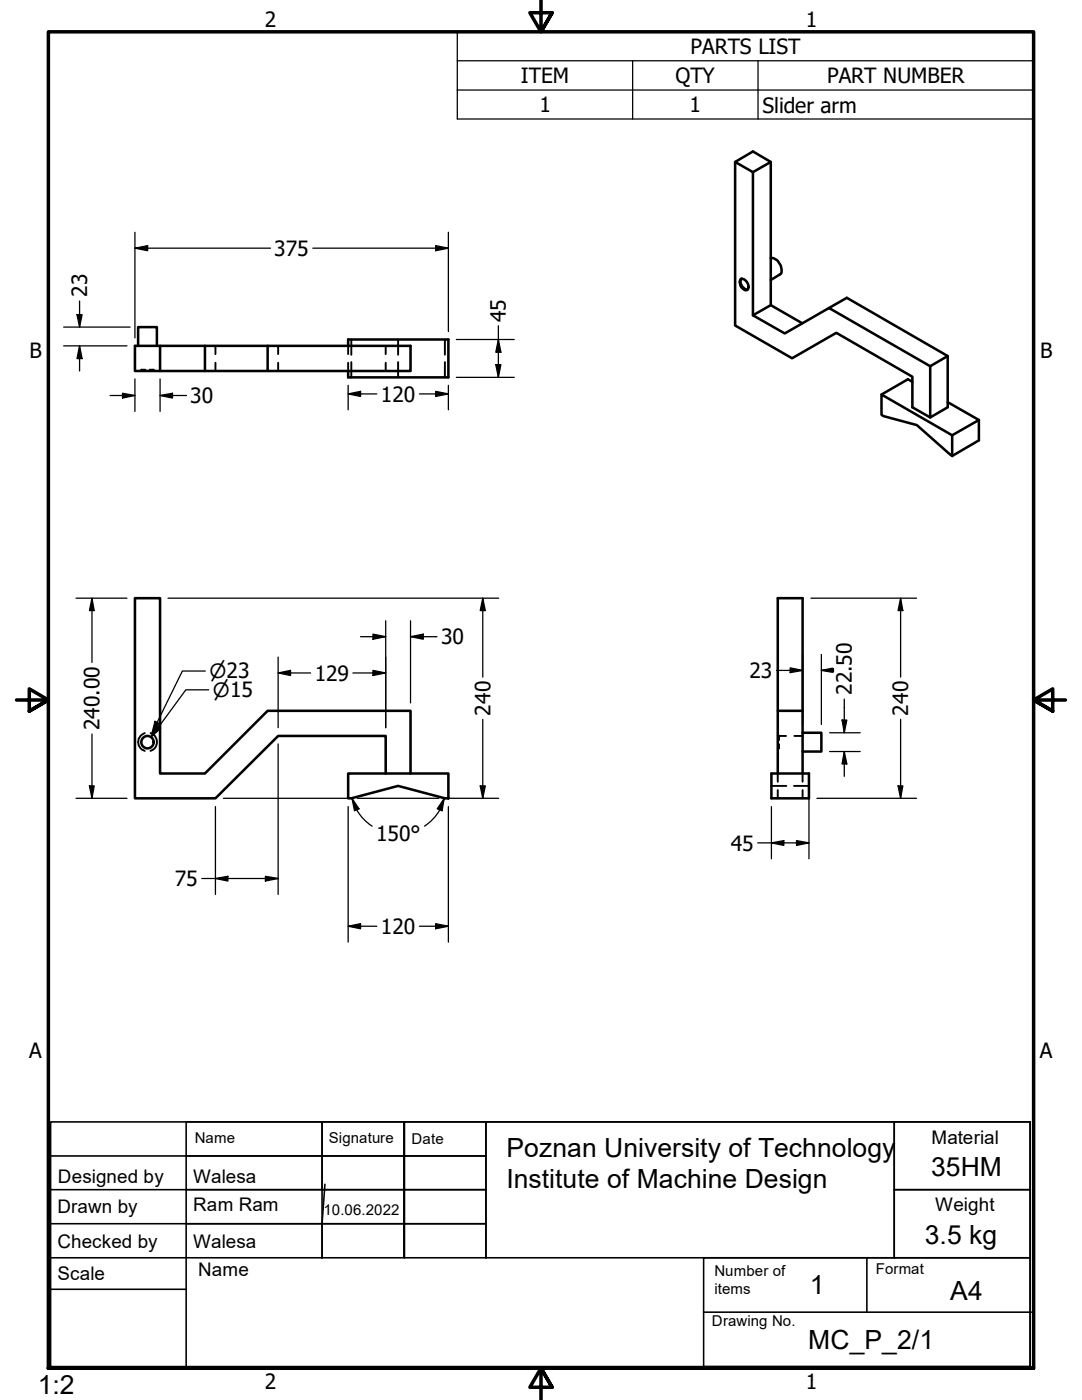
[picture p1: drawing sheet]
<svg xmlns="http://www.w3.org/2000/svg" width="216mm" height="279mm" viewBox="0 0 216 279" stroke-linecap="round" stroke-linejoin="round" font-family="sans-serif">
<!-- layer: Hidden (ANSI) -->
<g fill="none" stroke="#000" stroke-width=".38">
<path d="M28.2 74h.1M29 73.8l-.8 .1M29.8 73.8l.9 .1M30.7 74h.1M43 69v1.7M43 72.4v1.6M55.5 69v1.7M55.5 72.4v1.6M69.5 69v1.7M69.5 72.4v1.6M70.1 67.8v3M70.1 72.3v3"/>
<path d="M77 69v1.7M77 72.4v1.6M79.4 67.8v3M79.4 72.3v3M88.8 67.8v3M88.8 72.3v3M28.9 146.3a1.85 1.85 0 0 0-1.3 1.8 1.85 1.85 0 0 0 1.3 1.8M30 146.3a1.88 1.88 0 0 1 1.3 1.8 1.88 1.88 0 0 1-1.3 1.8M153.9 156.8h3M155.2 146.8h.1M155.2 149.4h.1M155.2 154.4v1.6"/>
<path d="M155.2 157.7v1.6M155.2 146.9h1.6M155.3 146.8h.1v.9M155.4 148.5v.9h-.1M158.4 156.8h3M158.5 146.9h1.6M160.1 154.4v1.6M160.1 157.7v1.6"/>
</g>
<!-- layer: Visible (ANSI) -->
<g fill="none" stroke="#000" stroke-width=".51">
<path d="M146.7 32.3l3.5-2.1 3.6 2.1v28.6l6.3 3.6M153.8 32.3l-3.6 2.1M147.8 55.8a1.18 1.18 0 0 1 1.5 1 .7 .7 0 0 1 .1 .8 .7 .7 0 0 1-.7 .3 1.65 1.65 0 0 1-.9-2.1zM148 55.6a1.54 1.54 0 0 0 1.2 2.2M153.8 51.6a1.96 1.96 0 0 1 2 1.5l.2 .9a.61 .61 0 0 1-.4 .8l-1.8 1.1M26.9 69h55v5h-55zM27.6 69v-3.7h3.7v3.7M31.9 69v5M40.9 69v5M53.4 69v5M69.5 69v-1.2h20v7.5h-20v-1.3M153.8 60.9l-3.6 2"/>
<path d="M165.4 61.5l3.6-2.1 20.1 11.7v10.2l-3.5 2-3.5-2v-6.1l-15.2-8.8-8.8 5.1-11.4-6.5v-32.7l3.5 2.1v28.5l6.4 3.6 8.8-5 20.2 11.6v10.2M175.9 78.7l14.1 8.2v4.1l-7.1-6.2-6.6-1.7-.4-.3zM182.1 76.2l-.9-.5-5.3 3M189.1 71.1l-3.5 2M189.1 80.3l6.2 3.5M195.3 83.8v4.1l-5.3 3.1M195.3 83.8l-5.3 3.1M69.5 154.4h20v4.9h-.7l-9.4-2.5-9.3 2.5h-.6zM77 154.4v-7.5h-21.5l-12.5 12.4h-16.1v-39.9h5v35h9l12.5-12.5h28.5v12.5M153.9 154.4h7.5v4.9h-7.5zM155.2 154.4v-35h4.9v35M155.2 141.9h4.9"/>
<path d="M160.1 146.2h3.8v3.8h-3.8"/>
<circle cx="29.4" cy="148.1" r="1.24"/>
</g>
<!-- layer: Symbol (ANSI) -->
<path d="M91.2 12.1v-5.7h115v5.7M91.2 12.1h115v5.9M91.2 12.1v11.6h115v-5.7M91.2 18h115M126.2 12.1v11.6M151.3 12.1v11.6" fill="none" stroke="#000" stroke-width=".25"/>
<!-- layer: Border (ANSI) -->
<path d="M107.9 0v6.4l-2.2-3.9h4.5l-2.3 3.9 2.3-3.9M3.3 139.7h6.4l-3.9-2.2v4.4l3.9-2.2-3.9 2.2M212.6 139.7h-6.4l3.9-2.2v4.4l-3.9-2.2 3.9 2.2M9.7 273v-266.6h196.5v266.6h-196.5h196.5M110.2 276.9l-2.3-3.9 2.3 3.9h-4.5l2.2-3.9v6.4" fill="none" stroke="#000" stroke-width=".7"/>
<!-- layer: Borders -->
<g fill="none" stroke="#000" stroke-width=".32">
<path d="M10.1 223.9h195.4v48.8h-195.4zM10.1 230.7h27M10.1 237.4h27M37.1 223.9h27.2v6.8h-27.2zM37.1 230.7h27.2v6.7h-27.2zM64.3 237.4h-27.2v6.8h27.2v6.8M64.3 223.9h16.3v6.8h-16.3zM64.3 230.7h16.3v6.7h-16.3zM64.3 237.4h16.3v6.8h-16.3zM64.8 236.3l-.5 7.9M80.7 223.9h16.3v6.8h-16.3zM80.7 230.7h16.3v6.7h-16.3z"/>
<path d="M80.7 237.4h16.3v6.8h-16.3zM97 223.9h81.4v27.1h-81.4zM178.4 223.9h27.1v13.5h-27.1zM178.4 237.4h27.1v13.6h-27.1zM10.1 244.2h27M10.1 251h27v21.7M10.1 257.3h27M64.3 244.2h-27.2v6.8h27.2M64.3 244.2h16.3v6.8h-16.3zM80.7 244.2h16.3v6.8h-16.3zM140.4 251h65.1v21.7h-65.1zM173 251v10.9"/>
<path d="M140.4 261.9h65.4"/>
</g>
<!-- layer: Dimension (ANSI) -->
<g fill="none" stroke="#000" stroke-width=".25">
<path d="M26.9 49.5l2.6-.5v1zM26.9 49.5h27.1M26.9 46.4v21M62.4 49.5h27.1M86.9 49l2.6 .5-2.6 .5zM89.5 46.4v19.8M12.7 65.3h13.3M12.7 69h12.6M15.4 62.8h1l-.5 2.5zM15.9 69l.5 2.6h-1zM15.9 60.1v5.2M15.9 69v5"/>
<path d="M22 78.9h4.9M24.4 78.5l2.5 .4-2.5 .5zM26.9 75.6v6.5M31.9 78.9l2.5-.4v.9zM31.9 78.9h5.3M31.9 75.6v6.5M69.5 78.6l2.4-.5v1zM69.5 76.9v4.9M69.5 78.6h5.7M83.7 78.6h5.8M86.9 78.1l2.6 .5-2.6 .5zM89.5 76.9v4.9"/>
<path d="M91.1 75.3h11.5M91.1 67.8h11.5M98.9 72.8h1l-.5 2.5zM99.4 67.8l.5 2.5h-1zM99.4 65v10.3M15.2 119.4h10.1M18.4 119.4l.4 2.5h-1zM18.4 119.4v12.8M33.5 119.4h66M96.3 119.4l.5 2.5h-1zM96.3 119.4v15.7M161.8 119.4h21.1"/>
<path d="M179.7 119.4l.4 2.5h-.9zM179.7 119.4v15.7M41 133.9h-4.6l-6.1 12.5M41.7 137.7h-4.6l-6.9 9.4M55.5 134.3l2.5-.5v1zM55.5 134.3h6.5M55.5 131.1v14.1M70.4 134.3h6.6M71.9 127.1h5.1M74.4 133.8l2.6 .5-2.6 .5zM74.4 126.6l2.6 .5-2.6 .5zM77 123.9v21.3"/>
<path d="M81.9 127.1l2.6-.5v1zM81.9 127.1h5.3M81.9 123.9v16.4M154.9 133.8h5.2M157.7 133.3l2.4 .5-2.4 .4zM160.1 130.6v14M163.9 130.6v14M163.9 133.8l2.2 .4M166.1 133.3l-2.2 .5h2.2M168.5 139.5v6.7M15.2 159.3h10.1M17.8 156.8h1l-.4 2.5z"/>
<path d="M18.4 146.5v12.8M30.9 144l.9 .4-1.5 2zM31.2 144.8l.9 .6-1.9 1.7zM44.6 159.3h25.8M55.5 148.5v30M70.2 159.3l1.4 2.1-.9 .4zM70.2 159.3l1 2.3M71.3 159.3h16.3M88.5 159.3h11M88.6 159.3l-.4 2.5-1-.4zM88.6 159.3l-.9 2.3M95.8 156.8h1l-.5 2.5z"/>
<path d="M96.3 143.6v15.7M161.4 156v15.4M163 159.3h19.9M165.5 150h6.1M165.5 146.2h6.1M168 143.7h1l-.5 2.5zM168.5 150l.5 2.5h-1zM168.5 150v4.9M179.2 156.8h.9l-.4 2.5zM179.7 143.6v15.7M40.3 175.3h15.2M43 175.3l2.5-.4v.9z"/>
<path d="M43 161v17.5M53 174.9l2.5 .4-2.5 .5zM69.5 161v27M71.2 161.7l1.6 2 1.4 1.2M87.7 161.7l-1.1 1.5-1.9 1.7M89.5 161v27M151.2 168.2h10.2M153.9 168.2l2.5-.4v.9zM153.9 161v10.4M158.9 167.8l2.5 .4-2.5 .5zM69.5 184.8l2.4-.5v1.1zM69.5 184.8h5.7"/>
<path d="M83.7 184.8h5.8M86.9 184.3l2.6 .5-2.6 .6z"/>
</g>
<g fill="#000">
<path d="M26.9 49.5l2.6-.5v1z" fill-rule="evenodd"/>
<path d="M86.9 49l2.6 .5-2.6 .5z" fill-rule="evenodd"/>
<path d="M15.4 62.8h1l-.5 2.5z" fill-rule="evenodd"/>
<path d="M15.9 69l.5 2.6h-1z" fill-rule="evenodd"/>
<path d="M24.4 78.5l2.5 .4-2.5 .5z" fill-rule="evenodd"/>
<path d="M31.9 78.9l2.5-.4v.9z" fill-rule="evenodd"/>
<path d="M69.5 78.6l2.4-.5v1z" fill-rule="evenodd"/>
<path d="M86.9 78.1l2.6 .5-2.6 .5z" fill-rule="evenodd"/>
<path d="M98.9 72.8h1l-.5 2.5z" fill-rule="evenodd"/>
<path d="M99.4 67.8l.5 2.5h-1z" fill-rule="evenodd"/>
<path d="M18.4 119.4l.4 2.5h-1z" fill-rule="evenodd"/>
<path d="M55.5 134.3l2.5-.5v1z" fill-rule="evenodd"/>
<path d="M74.4 133.8l2.6 .5-2.6 .5z" fill-rule="evenodd"/>
<path d="M74.4 126.6l2.6 .5-2.6 .5z" fill-rule="evenodd"/>
<path d="M81.9 127.1l2.6-.5v1z" fill-rule="evenodd"/>
<path d="M96.3 119.4l.5 2.5h-1z" fill-rule="evenodd"/>
<path d="M157.7 133.3l2.4 .5-2.4 .4z" fill-rule="evenodd"/>
<path d="M163.9 133.8l2.5-.5v.9z" fill-rule="evenodd"/>
<path d="M179.7 119.4l.4 2.5h-.9z" fill-rule="evenodd"/>
<path d="M17.8 156.8h1l-.4 2.5z" fill-rule="evenodd"/>
<path d="M30.9 144l.9 .4-1.5 2z" fill-rule="evenodd"/>
<path d="M31.2 144.8l.9 .6-1.9 1.7z" fill-rule="evenodd"/>
<path d="M95.8 156.8h1l-.5 2.5z" fill-rule="evenodd"/>
<path d="M168 143.7h1l-.5 2.5z" fill-rule="evenodd"/>
<path d="M168.5 150l.5 2.5h-1z" fill-rule="evenodd"/>
<path d="M179.2 156.8h.9l-.4 2.5z" fill-rule="evenodd"/>
<path d="M43 175.3l2.5-.4v.9z" fill-rule="evenodd"/>
<path d="M53 174.9l2.5 .4-2.5 .5z" fill-rule="evenodd"/>
<path d="M70.2 159.3l1.4 2.1-.9 .4z" fill-rule="evenodd"/>
<path d="M88.6 159.3l-.4 2.5-1-.4z" fill-rule="evenodd"/>
<path d="M153.9 168.2l2.5-.4v.9z" fill-rule="evenodd"/>
<path d="M158.9 167.8l2.5 .4-2.5 .5z" fill-rule="evenodd"/>
<path d="M69.5 184.8l2.4-.5v1.1z" fill-rule="evenodd"/>
<path d="M86.9 184.3l2.6 .5-2.6 .6z" fill-rule="evenodd"/>
</g>
<g font-size="5.3">
<text x="101.1" y="230.9">Poznan University of Technology</text>
<text x="101.1" y="237.2">Institute of Machine Design</text>
<text x="185.8" y="234.6">35HM</text>
<text x="184.5" y="248.3">3.5 kg</text>
<text x="161.6" y="258.3">1</text>
<text x="189.6" y="259.4">A4</text>
<text x="161.3" y="269.2">MC_P_2/1</text>
<text x="7.6" y="278.2">1:2</text>
</g>
<g font-size="4.2">
<text x="52.8" y="5.3">2</text>
<text x="160.8" y="5.3">1</text>
<text x="137.8" y="10.8">PARTS LIST</text>
<text x="103.9" y="16.6">ITEM</text>
<text x="134.8" y="16.6">QTY</text>
<text x="165" y="16.6">PART NUMBER</text>
<text x="107.6" y="22.4">1</text>
<text x="137.6" y="22.4">1</text>
<text x="152.1" y="22.5">Slider arm</text>
<text x="54.7" y="51.1">375</text>
<text x="17.4" y="59.2" transform="rotate(-90 17.4 59.2)">23</text>
<text x="101" y="64.3" transform="rotate(-90 101 64.3)">45</text>
<text x="5.9" y="71.4">B</text>
<text x="207.6" y="71.4">B</text>
<text x="38" y="80.5">30</text>
<text x="76" y="80.1">120</text>
<text x="88" y="128.6">30</text>
<text x="62.8" y="135.8">129</text>
<text x="149.5" y="135.3">23</text>
<text x="97.9" y="142.8" transform="rotate(-90 97.9 142.8)">240</text>
<text x="170" y="138.7" transform="rotate(-90 170 138.7)">22.50</text>
<text x="181.2" y="142.8" transform="rotate(-90 181.2 142.8)">240</text>
<text x="19.9" y="145.7" transform="rotate(-90 19.9 145.7)">240.00</text>
<text x="75.1" y="167.9">150°</text>
<text x="145.8" y="169.7">45</text>
<text x="34.9" y="176.8">75</text>
<text x="76" y="186.4">120</text>
<text x="5.8" y="211.1">A</text>
<text x="207.5" y="211.1">A</text>
<text x="52.8" y="277.1">2</text>
<text x="160.8" y="277.1">1</text>
</g>
<g font-size="3.9">
<text x="41.8" y="135.4">⌀23</text>
<text x="42.5" y="139.1">⌀15</text>
</g>
<g font-size="3.7">
<text x="185.9" y="228.2">Material</text>
<text x="11.6" y="236">Designed by</text>
<text x="38.5" y="236.2">Walesa</text>
<text x="11.5" y="242">Drawn by</text>
<text x="38.5" y="241.7">Ram Ram</text>
<text x="186.6" y="241.7">Weight</text>
<text x="11.5" y="249">Checked by</text>
<text x="38.5" y="249">Walesa</text>
<text x="11.5" y="255.5">Scale</text>
<text x="39.6" y="254.6">Name</text>
</g>
<g font-size="3">
<text x="38.9" y="228.2">Name</text>
<text x="65.6" y="228.2">Signature</text>
<text x="82.1" y="228.3">Date</text>
<text x="64.6" y="242.5">10.06.2022</text>
<text x="142.6" y="254.6">Number of</text>
<text x="174.8" y="254.3">Format</text>
<text x="142.6" y="258.3">items</text>
<text x="142" y="264.7">Drawing No.</text>
</g>
</svg>
